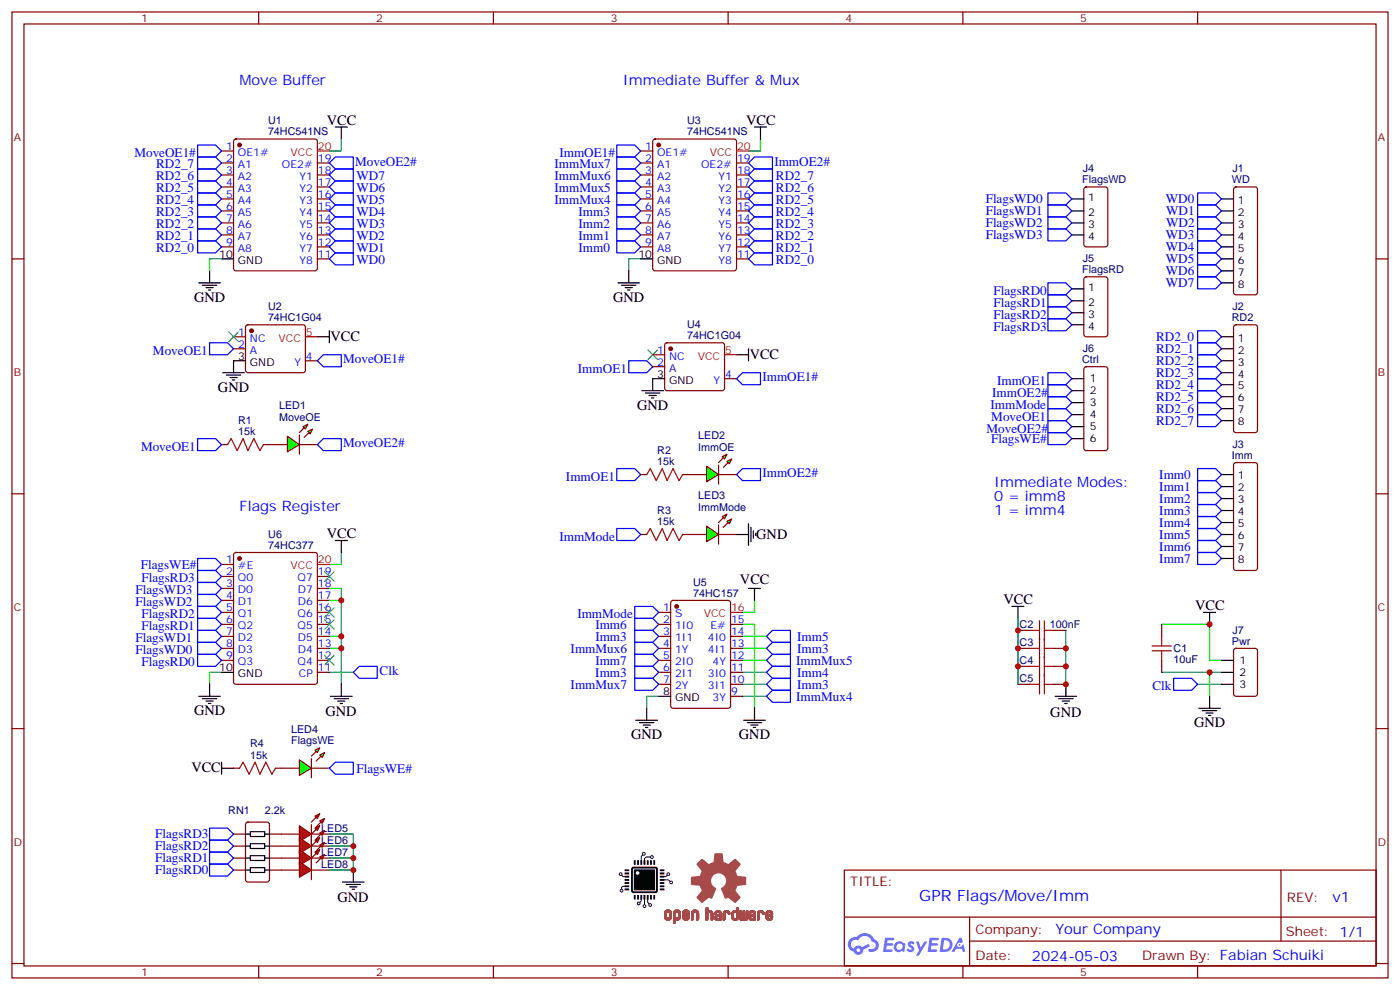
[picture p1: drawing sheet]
# EasyEDA schematic gpr-flags-move-imm-schematic-v1.json
TITLE: GPR Flags/Move/Imm; REV: v1; Date: 2024-05-03; Sheet: 1/1; Drawn By: Fabian Schuiki; Company: Your Company

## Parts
C1  10uF  [C0603]
C2  100nF  [C0603]
C3  100nF  [C0603]
C4  100nF  [C0603]
C5  100nF  [C0603]
J1  WD  [HDR-M-2.54_1X8]
J2  RD2  [HDR-M-2.54_1X8]
J3  Imm  [HDR-M-2.54_1X8]
J4  FlagsWD  [HDR-M-2.54_1X4]
J5  FlagsRD  [HDR-M-2.54_1X4]
J6  Ctrl  [HDR-M-2.54_1X6]
J7  Pwr  [HDR-M-2.54_1X3]
LED1  MoveOE  [LED0805_GREEN]
LED2  ImmOE  [LED0805_GREEN]
LED3  ImmMode  [LED0805_GREEN]
LED4  FlagsWE  [LED0805_GREEN]
LED5  LED-0805_R  [LED0805_RED]
LED6  LED-0805_R  [LED0805_RED]
LED7  LED-0805_R  [LED0805_RED]
LED8  LED-0805_R  [LED0805_RED]
LOGO1  OSHW-LOGOL  [OSHW-LOGO-L]
LOGO2  ChannelLogo  [CHANNEL_LOGO]
R1  15k  [R0603]
R2  15k  [R0603]
R3  15k  [R0603]
R4  15k  [R0603]
RN1  2.2k  [RES-ARRAY-SMD_0603-8P-L3.2-W1.6-BL]
U1  74HC541NS  [SO-20_L12.6-W5.3-P1.27-LS7.8-BL]
U2  74HC1G04  [SC-74A-5_L2.9-W1.6-P0.95-LS2.8-BL]
U3  74HC541NS  [SO-20_L12.6-W5.3-P1.27-LS7.8-BL]
U4  74HC1G04  [SC-74A-5_L2.9-W1.6-P0.95-LS2.8-BL]
U5  74HC157  [SO-16_L9.9-W3.9-P1.27-LS6.0-BL]
U6  74HC377  [SO-20_L12.8-W7.5-P1.27-LS10.3-BL]

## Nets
GND: C1.2 C2.2 C3.2 C4.2 C5.2 J7.2 LED3.2 LED5.2 LED6.2 LED7.2 LED8.2 U1.10(GND) U2.3(GND) U3.10(GND) U4.3(GND) U5.8(GND) U5.15(E#) U6.10(GND) U6.13(D4) U6.14(D5) U6.17(D6) U6.18(D7)
VCC: C1.1 C2.1 C3.1 C4.1 C5.1 J7.1 R4.1 U1.20(VCC) U2.5(VCC) U3.20(VCC) U4.5(VCC) U5.16(VCC) U6.20(VCC)
Clk: J7.3 U6.11(CP)
FlagsRD0: J5.1 RN1.4 U6.9(Q3)
FlagsRD1: J5.2 RN1.3 U6.6(Q2)
FlagsRD2: J5.3 RN1.2 U6.5(Q1)
FlagsRD3: J5.4 RN1.1 U6.2(Q0)
FlagsWD0: J4.1 U6.8(D3)
FlagsWD1: J4.2 U6.7(D2)
FlagsWD2: J4.3 U6.4(D1)
FlagsWD3: J4.4 U6.3(D0)
FlagsWE#: J6.6 LED4.2 U6.1(#E)
Imm0: J3.1 U3.9(A8)
Imm1: J3.2 U3.8(A7)
Imm2: J3.3 U3.7(A6)
Imm3: J3.4 U3.6(A5) U5.3(1I1) U5.6(2I1) U5.10(3I1) U5.13(4I1)
Imm4: J3.5 U5.11(3I0)
Imm5: J3.6 U5.14(4I0)
Imm6: J3.7 U5.2(1I0)
Imm7: J3.8 U5.5(2I0)
ImmMode: J6.3 R3.1 U5.1(S)
ImmMux4: U3.5(A4) U5.9(3Y)
ImmMux5: U3.4(A3) U5.12(4Y)
ImmMux6: U3.3(A2) U5.4(1Y)
ImmMux7: U3.2(A1) U5.7(2Y)
ImmOE1: J6.1 R2.1 U4.2(A)
ImmOE1#: U3.1(OE1#) U4.4(Y)
ImmOE2#: J6.2 LED2.2 U3.19(OE2#)
MoveOE1: J6.4 R1.1 U2.2(A)
MoveOE1#: U1.1(OE1#) U2.4(Y)
MoveOE2#: J6.5 LED1.2 U1.19(OE2#)
RD2_0: J2.1 U1.9(A8) U3.11(Y8)
RD2_1: J2.2 U1.8(A7) U3.12(Y7)
RD2_2: J2.3 U1.7(A6) U3.13(Y6)
RD2_3: J2.4 U1.6(A5) U3.14(Y5)
RD2_4: J2.5 U1.5(A4) U3.15(Y4)
RD2_5: J2.6 U1.4(A3) U3.16(Y3)
RD2_6: J2.7 U1.3(A2) U3.17(Y2)
RD2_7: J2.8 U1.2(A1) U3.18(Y1)
WD0: J1.1 U1.11(Y8)
WD1: J1.2 U1.12(Y7)
WD2: J1.3 U1.13(Y6)
WD3: J1.4 U1.14(Y5)
WD4: J1.5 U1.15(Y4)
WD5: J1.6 U1.16(Y3)
WD6: J1.7 U1.17(Y2)
WD7: J1.8 U1.18(Y1)
LED2_1: LED2.1 R2.2
LED4_1: LED4.1 R4.2
LED5_1: LED5.1 RN1.8
LED6_1: LED6.1 RN1.7
LED7_1: LED7.1 RN1.6
LED8_1: LED8.1 RN1.5
R1_2: LED1.1 R1.2
R3_2: LED3.1 R3.2

Not connected (* = marked no-connect by the designer): U2 1(NC)*; U4 1(NC)*; U6 12(Q4)* 15(Q5)* 16(Q6)* 19(Q7)*

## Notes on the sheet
- Move Buffer
- Immediate Buffer & Mux
- Immediate Modes:
  0 = imm8
  1 = imm4
- Flags Register

# EasyEDA board gpr-flags-move-imm-pcb-v1.json

Outline 96.52 x 25.4 mm; copper layers: TopLayer, BottomLayer. Coordinates in mm from the lower left corner of the outline.
Outline path: 0,25.4 96.52,25.4 96.52,0 0,0 0,25.4

## Design rules (mm)
Default: track 0.152, clearance 0.152, via 0.61, via hole 0.305

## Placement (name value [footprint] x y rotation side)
C1  10uF  [C0603]  36.19 22.22 270 top
C2  100nF  [C0603]  8.89 17.78 270 top
C3  100nF  [C0603]  38.1 22.22 270 top
C4  100nF  [C0603]  67.31 10.48 270 top
C5  100nF  [C0603]  78.74 22.86 180 top
J1  WD  [HDR-M-2.54_1X8]  15.24 22.86 180 top
J2  RD2  [HDR-M-2.54_1X8]  63.5 22.86 180 top
J3  Imm  [HDR-M-2.54_1X8]  83.82 2.54 180 top
J4  FlagsWD  [HDR-M-2.54_1X4]  36.83 2.54 180 top
J5  FlagsRD  [HDR-M-2.54_1X4]  46.99 2.54 180 top
J6  Ctrl  [HDR-M-2.54_1X6]  8.89 2.54 0 top
J7  Pwr  [HDR-M-2.54_1X3]  30.48 22.86 180 top
LED1  MoveOE  [LED0805_GREEN]  5.08 16.51 0 top
LED2  ImmOE  [LED0805_GREEN]  91.44 11.75 0 top
LED3  ImmMode  [LED0805_GREEN]  91.44 7.62 0 top
LED4  FlagsWE  [LED0805_GREEN]  35.56 14.61 0 top
LED5  LED-0805_R  [LED0805_RED]  55.88 8.79 90 top
LED6  LED-0805_R  [LED0805_RED]  58.42 8.79 90 top
LED7  LED-0805_R  [LED0805_RED]  60.96 8.79 90 top
LED8  LED-0805_R  [LED0805_RED]  63.5 8.79 90 top
LOGO1  OSHW-LOGOL  [OSHW-LOGO-L]  84.77 9.21 180 bottom
LOGO2  ChannelLogo  [CHANNEL_LOGO]  31.75 13.02 180 bottom
R1  15k  [R0603]  5.08 14.61 180 top
R2  15k  [R0603]  91.44 9.84 0 top
R3  15k  [R0603]  91.44 5.72 0 top
R4  15k  [R0603]  35.56 12.7 180 top
RN1  2.2k  [RES-ARRAY-SMD_0603-8P-L3.2-W1.6-BL]  62.55 4.13 0 top
U1  74HC541NS  [SO-20_L12.6-W5.3-P1.27-LS7.8-BL]  17.78 15.24 0 top
U2  74HC1G04  [SC-74A-5_L2.9-W1.6-P0.95-LS2.8-BL]  5.08 10.8 270 top
U3  74HC541NS  [SO-20_L12.6-W5.3-P1.27-LS7.8-BL]  87.63 19.05 0 top
U4  74HC1G04  [SC-74A-5_L2.9-W1.6-P0.95-LS2.8-BL]  77.47 16.19 270 top
U5  74HC157  [SO-16_L9.9-W3.9-P1.27-LS6.0-BL]  73.66 8.89 0 top
U6  74HC377  [SO-20_L12.8-W7.5-P1.27-LS10.3-BL]  46.35 17.78 0 top

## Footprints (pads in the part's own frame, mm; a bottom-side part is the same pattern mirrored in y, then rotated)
C0603
  rect 0.8x0.9 smd: 1(-0.7,0) 2(0.7,0)
HDR-M-2.54_1X3
  rect 1.575x1.575 hole 0.889: 1(-2.54,0)
  oval 1.575x1.575 hole 0.889: 2(0,0) 3(2.54,0)
HDR-M-2.54_1X4
  rect 1.575x1.575 hole 0.889: 1(-3.81,0)
  oval 1.575x1.575 hole 0.889: 2(-1.27,0) 3(1.27,0) 4(3.81,0)
HDR-M-2.54_1X6
  rect 1.575x1.575 hole 0.889: 1(-6.35,0)
  oval 1.575x1.575 hole 0.889: 2(-3.81,0) 3(-1.27,0) 4(1.27,0) 5(3.81,0) 6(6.35,0)
HDR-M-2.54_1X8
  rect 1.575x1.575 hole 0.889: 1(-10.16,0)
  oval 1.575x1.575 hole 0.889: 2(-7.62,0) 3(-5.08,0) 4(-2.54,0) 5(0,0) 6(2.54,0) 7(5.08,0) 8(7.62,0)
LED0805_GREEN
  rect 1.3x1.399 smd: 1(-1.05,0) 2(1.05,0)
LED0805_RED
  rect 1x1.399 smd: 1(-1.05,0) 2(1.05,0)
R0603
  rect 0.806x0.864 smd: 1(-0.753,0) 2(0.753,0)
RES-ARRAY-SMD_0603-8P-L3.2-W1.6-BL
  rect 0.65x0.8 smd: 1(-1.2,-0.9) 4(1.2,-0.9) 5(1.2,0.9) 8(-1.2,0.9)
  rect 0.5x0.8 smd: 2(-0.4,-0.9) 3(0.4,-0.9) 6(0.4,0.9) 7(-0.4,0.9)
SC-74A-5_L2.9-W1.6-P0.95-LS2.8-BL
  rect 0.455x1.04 smd: 1(-0.95,-1.095) 2(0,-1.095) 3(0.95,-1.095) 4(0.95,1.095) 5(-0.95,1.095)
SO-16_L9.9-W3.9-P1.27-LS6.0-BL
  oval 0.6x1.6 smd: 1(-4.445,-2.794) 2(-3.175,-2.794) 3(-1.905,-2.794) 4(-0.635,-2.794) 5(0.635,-2.794) 6(1.905,-2.794) 7(3.175,-2.794) 8(4.445,-2.794) 9(4.445,2.794) 10(3.175,2.794) 11(1.905,2.794) 12(0.635,2.794) 13(-0.635,2.794) 14(-1.905,2.794) 15(-3.175,2.794) 16(-4.445,2.794)
SO-20_L12.6-W5.3-P1.27-LS7.8-BL
  oval 0.568x2 smd: 1(-5.715,-3.5) 2(-4.445,-3.5) 3(-3.175,-3.5) 4(-1.905,-3.5) 5(-0.635,-3.5) 6(0.635,-3.5) 7(1.905,-3.5) 8(3.175,-3.5) 9(4.445,-3.5) 10(5.715,-3.5) 11(5.715,3.5) 12(4.445,3.5) 13(3.175,3.5) 14(1.905,3.5) 15(0.635,3.5) 16(-0.635,3.5) 17(-1.905,3.5) 18(-3.175,3.5) 19(-4.445,3.5) 20(-5.715,3.5)
SO-20_L12.8-W7.5-P1.27-LS10.3-BL
  rect 0.66x2.032 smd: 1(-5.715,-5.029) 2(-4.445,-5.029) 3(-3.175,-5.029) 4(-1.905,-5.029) 5(-0.635,-5.029) 6(0.635,-5.029) 7(1.905,-5.029) 8(3.175,-5.029) 9(4.445,-5.029) 10(5.715,-5.029) 11(5.715,5.029) 12(4.445,5.029) 13(3.175,5.029) 14(1.905,5.029) 15(0.635,5.029) 16(-0.635,5.029) 17(-1.905,5.029) 18(-3.175,5.029) 19(-4.445,5.029) 20(-5.715,5.029)

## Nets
GND: C1.2 C2.2 C3.2 C4.2 C5.2 J7.2 LED3.2 LED5.2 LED6.2 LED7.2 LED8.2 U1.10 U2.3 U3.10 U4.3 U5.8 U5.15 U6.10 U6.13 U6.14 U6.17 U6.18
VCC: C1.1 C2.1 C3.1 C4.1 C5.1 J7.1 R4.1 U1.20 U2.5 U3.20 U4.5 U5.16 U6.20
CLK: J7.3 U6.11
FLAGSRD0: J5.1 RN1.4 U6.9
FLAGSRD1: J5.2 RN1.3 U6.6
FLAGSRD2: J5.3 RN1.2 U6.5
FLAGSRD3: J5.4 RN1.1 U6.2
FLAGSWD0: J4.1 U6.8
FLAGSWD1: J4.2 U6.7
FLAGSWD2: J4.3 U6.4
FLAGSWD3: J4.4 U6.3
FLAGSWE#: J6.6 LED4.2 U6.1
IMM0: J3.1 U3.9
IMM1: J3.2 U3.8
IMM2: J3.3 U3.7
IMM3: J3.4 U3.6 U5.3 U5.6 U5.10 U5.13
IMM4: J3.5 U5.11
IMM5: J3.6 U5.14
IMM6: J3.7 U5.2
IMM7: J3.8 U5.5
IMMMODE: J6.3 R3.1 U5.1
IMMMUX4: U3.5 U5.9
IMMMUX5: U3.4 U5.12
IMMMUX6: U3.3 U5.4
IMMMUX7: U3.2 U5.7
IMMOE1: J6.1 R2.1 U4.2
IMMOE1#: U3.1 U4.4
IMMOE2#: J6.2 LED2.2 U3.19
LED2_1: LED2.1 R2.2
LED4_1: LED4.1 R4.2
LED5_1: LED5.1 RN1.8
LED6_1: LED6.1 RN1.7
LED7_1: LED7.1 RN1.6
LED8_1: LED8.1 RN1.5
MOVEOE1: J6.4 R1.1 U2.2
MOVEOE1#: U1.1 U2.4
MOVEOE2#: J6.5 LED1.2 U1.19
R1_2: LED1.1 R1.2
R3_2: LED3.1 R3.2
RD2_0: J2.1 U1.9 U3.11
RD2_1: J2.2 U1.8 U3.12
RD2_2: J2.3 U1.7 U3.13
RD2_3: J2.4 U1.6 U3.14
RD2_4: J2.5 U1.5 U3.15
RD2_5: J2.6 U1.4 U3.16
RD2_6: J2.7 U1.3 U3.17
RD2_7: J2.8 U1.2 U3.18
WD0: J1.1 U1.11
WD1: J1.2 U1.12
WD2: J1.3 U1.13
WD3: J1.4 U1.14
WD4: J1.5 U1.15
WD5: J1.6 U1.16
WD6: J1.7 U1.17
WD7: J1.8 U1.18

Pads without a net: U2 1; U4 1; U6 12 15 16 19

## Via types
v1: diameter 0.61, hole 0.305, TopLayer to BottomLayer, 105 vias

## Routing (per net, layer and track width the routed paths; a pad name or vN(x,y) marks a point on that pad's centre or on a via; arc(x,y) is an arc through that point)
GND: length 36
  TopLayer w0.152: U5.8 v1(78.1,4.76) ; U2.3 2.54,9.84 v1(2.54,9.84) ; LED3.2 92.49,7.2 v1(93.34,6.35) ; U6.17 U6.18 v1(43.18,20.95) ; v1(34.93,21.53) C1.2 C3.2 v1(39.37,21.53) ; C4.2 v1(68.58,9.78) ; U6.10 v1(52.07,11.11) ; U6.14 U6.13 v1(49.53,20.95) ; LED8.2 LED7.2 LED6.2 LED5.2 v1(54.29,9.84) ; U3.10 v1(93.34,17.46) ; C2.2 v1(10.48,17.08) ; U4.3 v1(75.25,15.24) ; U5.15 v1(70.49,13.02) ; C5.2 v1(78.04,21.59) ; U1.10 v1(23.5,10.16)
VCC: length 129.3
  TopLayer w0.152: C4.1 67.82,11.68 U5.16 ; U6.20 40.52,22.92 C3.1 C1.1 36.13,22.86 J7.1 ; C2.1 11.81,18.48 U1.20 ; U3.20 81.6,22.86 C5.1 79.44,21.34 v1(79.06,20.95) ; v1(79.69,17.14) 78.57,17.14 U4.5
  BottomLayer w0.152: v1(79.69,17.14) 79.06,17.78 v1(79.06,20.95)
  BottomLayer w0.305: v1(46.35,10.8) v1(46.35,14.61) ; v1(53.66,20.64) v1(53.66,15.24) ; v1(12.06,17.14) 12.7,16.51 v1(13.65,16.51) ; v1(15.88,7.62) v1(18.1,5.4) ; v1(50.16,14.61) v1(50.16,10.8) ; v1(89.22,10.8) v1(95.57,10.8) ; v1(73.66,16.83) 75.25,18.42 v1(75.25,21.27) ; v1(10.8,13.97) v1(10.8,12.7) ; v1(32.7,13.65) 30.8,15.56 v1(30.8,16.51) v1(30.8,21.27) ; v1(24.45,13.02) v1(24.45,17.14) ; v1(87.63,6.35) v1(87.63,4.13) ; v1(40.64,20.95) v1(40.64,15.24) ; v1(50.16,6.03) v1(51.44,6.03) ; v1(80.96,21.91) 81.91,20.95 v1(81.91,17.46) ; v1(60.32,4.13) v1(64.77,4.13) ; v1(26.03,11.75) v1(28.26,9.53) ; v1(77.47,17.14) v1(77.47,15.24) 79.06,13.65 79.06,12.38 ; v1(85.09,6.35) v1(85.09,3.81) ; v1(87.63,17.14) v1(87.63,13.65) ; v1(72.71,15.88) 73.03,15.88 v1(74.29,14.61) 74.29,9.53 ; v1(82.55,6.35) v1(82.55,3.49) ; v1(64.45,13.33) v1(66.36,13.33) ; v1(22.54,9.21) v1(22.54,6.98) ; v1(48.26,20.95) v1(48.26,15.24) ; v1(42.54,14.61) v1(42.54,10.8) ; v1(64.45,14.29) v1(66.36,16.19) ; v1(68.26,7.3) 68.26,7.62 v1(69.22,8.57) ; v1(4.13,8.57) v1(6.03,8.57)
  vias: v1(79.06,12.06)
CLK: length 28.8
  TopLayer w0.152: U6.11 52.07,20.64 51.75,20.32 28.26,20.32 27.94,20.64 J7.3
FLAGSRD0: length 24.9
  TopLayer w0.152: RN1.4 63.75,2.47 62.55,1.27 56.2,1.27 54.93,2.54 J5.1 U6.9
FLAGSRD1: length 29.4
  TopLayer w0.152: RN1.3 62.95,2.31 62.23,1.59 56.51,1.59 54.29,3.81 v1(53.02,3.81) ; J5.2 48.26,3.81 46.99,5.08 U6.6
  BottomLayer w0.152: J5.2 48.26,3.81 48.9,4.44 52.39,4.44 v1(53.02,3.81)
FLAGSRD2: length 30.5
  TopLayer w0.152: v1(53.02,4.76) 53.66,4.13 54.61,4.13 56.83,1.91 61.59,1.91 62.15,2.46 62.15,3.23 ; J5.3 U6.5
  BottomLayer w0.152: v1(53.02,4.76) 46.67,4.76 45.72,3.81 J5.3
FLAGSRD3: length 33.2
  TopLayer w0.152: U6.2 41.91,5.08 43.18,3.81 J5.4 ; v1(53.02,5.72) 54.29,4.44 54.93,4.44 57.15,2.22 60.96,2.22 61.35,2.61 RN1.1
  BottomLayer w0.152: v1(53.02,5.72) 52.39,5.08 44.45,5.08 43.18,3.81 J5.4
FLAGSWD0: length 17.4
  TopLayer w0.152: v1(49.53,6.67) U6.8
  BottomLayer w0.152: J4.1 40.64,3.81 42.23,5.4 48.26,5.4 v1(49.53,6.67)
FLAGSWD1: length 18.7
  TopLayer w0.152: v1(48.26,6.67) U6.7
  BottomLayer w0.152: v1(48.26,6.67) 47.31,5.72 40,5.72 38.1,3.81 J4.2
FLAGSWD2: length 17.4
  TopLayer w0.152: v1(44.45,6.67) U6.4
  BottomLayer w0.152: J4.3 35.56,3.81 37.78,6.03 43.81,6.03 v1(44.45,6.67)
FLAGSWD3: length 18.7
  TopLayer w0.152: v1(43.18,6.67) U6.3
  BottomLayer w0.152: J4.4 33.02,3.81 35.56,6.35 42.86,6.35 v1(43.18,6.67)
FLAGSWE#: length 34.2
  TopLayer w0.152: 36.61,14.61 40,14.61 40.64,13.97 U6.1 ; LED4.2 36.61,15.46 36.19,15.88 33.34,15.88 25.08,7.62 19.05,7.62 15.24,3.81 J6.6
IMM0: length 15.7
  TopLayer w0.152: U3.9 92.07,14.29 92.39,13.97 94.3,13.97 94.93,13.33 94.93,4.76 93.98,3.81 J3.1
IMM1: length 18.5
  TopLayer w0.152: U3.8 90.81,14.29 91.44,13.65 93.98,13.65 94.62,13.02 94.62,5.08 93.66,4.13 91.76,4.13 91.44,3.81 J3.2
IMM2: length 21.3
  TopLayer w0.152: U3.7 89.53,14.29 90.49,13.33 93.66,13.33 94.3,12.7 94.3,5.4 93.34,4.44 89.53,4.44 88.9,3.81 J3.3
IMM3: length 71.4
  TopLayer w0.152: 71.75,5.08 U5.3 71.75,5.08 ; 71.75,5.08 72.71,4.13 74.61,4.13 75.56,5.08 U5.6 ; 71.75,5.08 71.44,4.76 70.17,4.76 69.85,5.08 69.85,8.89 71.12,10.16 71.12,12.7 71.44,13.02 72.71,13.02 73.03,12.7 U5.13 73.03,10.48 73.34,10.16 74.61,10.16 74.93,10.48 74.93,12.7 75.25,13.02 76.52,13.02 76.84,12.7 U5.10 76.84,9.21 77.15,8.89 80.01,8.89 80.65,8.25 80.65,5.4 81.6,4.44 86.04,4.44 86.36,4.13 J3.4 86.36,3.81 87.31,4.76 93.03,4.76 93.98,5.72 93.98,12.38 93.34,13.02 89.53,13.02 88.26,14.29 U3.6
IMM4: length 15.9
  TopLayer w0.152: J3.5 83.82,3.49 83.19,4.13 81.28,4.13 80.33,5.08 80.33,7.94 79.69,8.57 75.88,8.57 75.56,8.89 U5.11
IMM5: length 17.4
  TopLayer w0.152: J3.6 81.28,3.49 80.01,4.76 80.01,7.62 79.38,8.25 72.07,8.25 71.75,8.57 U5.14
IMM6: length 16.1
  TopLayer w0.152: U5.2 70.49,7.3 71.12,7.94 79.06,7.94 79.69,7.3 79.69,4.44 78.74,3.49 J3.7
IMM7: length 13.6
  TopLayer w0.152: J3.8 76.2,3.49 76.84,4.13 78.74,4.13 79.38,4.76 79.38,6.98 78.74,7.62 74.61,7.62 74.29,7.3 U5.5
IMMMODE: length 100.9
  TopLayer w0.152: J6.3 7.62,3.81 8.25,4.44 15.24,4.44 18.73,7.94 24.77,7.94 33.02,16.19 64.13,16.19 65.41,14.92 65.41,8.89 66.04,8.25 68.58,8.25 69.22,7.62 U5.1 69.22,4.76 69.53,4.44 71.75,4.44 72.39,3.81 74.29,3.81 v1(74.61,3.49) ; v1(81.6,5.4) 81.91,5.72 R3.1
  BottomLayer w0.152: v1(81.6,5.4) 80.33,4.13 75.25,4.13 v1(74.61,3.49)
IMMMUX4: length 11.8
  TopLayer w0.152: U3.5 87,14.29 85.72,13.02 78.42,13.02 78.1,12.7 U5.9
IMMMUX5: length 14.4
  TopLayer w0.152: U3.4 85.72,14.29 84.77,13.33 74.93,13.33 74.29,12.7 U5.12
IMMMUX6: length 23.2
  TopLayer w0.152: U5.4 v1(73.03,4.76) ; v1(73.03,13.65) 83.82,13.65 84.46,14.29 84.46,15.55
  BottomLayer w0.152: v1(73.03,4.76) v1(73.03,13.65)
IMMMUX7: length 18.7
  TopLayer w0.152: U5.7 v1(76.84,4.76) ; v1(76.84,14.29) 77.15,13.97 82.87,13.97 83.19,14.29 U3.2
  BottomLayer w0.152: v1(76.84,4.76) v1(76.84,14.29)
IMMOE1: length 102.7
  TopLayer w0.152: J6.1 2.54,1.59 2.86,1.27 6.03,1.27 6.35,1.59 6.35,3.81 7.3,4.76 14.92,4.76 18.42,8.25 24.45,8.25 32.7,16.51 64.45,16.51 66.04,14.92 73.34,14.92 74.61,16.19 U4.2 v1(79.69,16.19) ; R2.1 83.5,9.84 80.96,12.38 v1(80.01,12.38)
  BottomLayer w0.152: v1(80.01,12.38) 80.01,15.88 v1(79.69,16.19)
IMMOE1#: length 5
  TopLayer w0.152: U4.4 79.69,15.24 80.65,14.29 81.91,14.29 U3.1
  vias: v1(78.74,15.56)
IMMOE2#: length 115.2
  TopLayer w0.152: v1(80.65,17.46) 80.33,17.78 75.56,17.78 73.03,15.24 66.36,15.24 64.77,16.83 32.38,16.83 24.13,8.57 18.1,8.57 14.61,5.08 6.35,5.08 5.08,3.81 J6.2 ; v1(80.01,11.43) 81.28,11.43 83.19,9.53 88.9,9.53 89.53,8.89 93.03,8.89 93.34,9.21 93.34,10.8 92.49,11.65 92.49,11.75 ; U3.19 83.19,21.27 82.87,20.95 v1(80.65,20.95)
  BottomLayer w0.152: v1(80.65,20.95) 80.65,12.06 v1(80.01,11.43)
LED2_1: length 2.7
  TopLayer w0.152: LED2.1 90.39,11.65 R2.2
LED4_1: length 2
  TopLayer w0.152: R4.2 34.81,14.31 LED4.1
LED5_1: length 7.6
  TopLayer w0.152: RN1.8 61.35,5.64 60.96,6.03 56.51,6.03 55.88,6.67 LED5.1
LED6_1: length 5.9
  TopLayer w0.152: LED6.1 58.42,6.67 58.74,6.35 61.59,6.35 62.15,5.8 62.15,5.03
LED7_1: length 4.1
  TopLayer w0.152: LED7.1 60.96,6.98 61.28,6.67 62.23,6.67 62.95,5.95 62.95,5.03
LED8_1: length 2.9
  TopLayer w0.152: RN1.5 63.75,6.42 63.5,6.67 LED8.1 63.43,7.67
MOVEOE1: length 17.9
  TopLayer w0.152: R1.1 5.83,13.45 5.08,12.7 5.08,11.11 4.76,10.8 ; 4.76,10.8 U2.2 ; 4.76,10.8 5.08,10.48 5.08,6.98 6.03,6.03 v1(10.16,6.03)
  BottomLayer w0.152: J6.4 v1(10.16,6.03)
MOVEOE1#: length 8.7
  TopLayer w0.152: U1.1 12.06,13.02 11.75,13.33 10.48,13.33 6.99,9.84 6.17,9.84
MOVEOE2#: length 23.1
  TopLayer w0.152: v1(12.7,6.03) 12.7,15.56 12.06,16.19 ; LED1.2 6.98,16.51 7.3,16.19 12.06,16.19 ; U1.19 13.33,17.46 12.06,16.19
  BottomLayer w0.152: J6.5 v1(12.7,6.03)
R1_2: length 2
  TopLayer w0.152: LED1.1 4.33,16.21 R1.2
R3_2: length 2.7
  TopLayer w0.152: LED3.1 90.39,7.52 R3.2
RD2_0: length 82.2
  TopLayer w0.152: U3.11 93.34,21.27 90.17,18.1 73.98,18.1 v1(73.66,17.78) 73.34,17.46 30.48,17.46 26.99,13.97 23.18,13.97 22.22,13.02 U1.9
  BottomLayer w0.152: J2.1 v1(73.66,17.78)
RD2_1: length 81.9
  TopLayer w0.152: U1.8 20.95,13.02 22.22,14.29 26.67,14.29 30.16,17.78 70.8,17.78 v1(71.12,18.1) 71.44,18.42 89.22,18.42 92.07,21.27 U3.12
  BottomLayer w0.152: J2.2 v1(71.12,18.1)
RD2_2: length 81.5
  TopLayer w0.152: U1.7 19.69,13.02 21.27,14.61 26.35,14.61 29.84,18.1 68.26,18.1 v1(68.58,18.42) 68.9,18.73 88.26,18.73 90.81,21.27 U3.13
  BottomLayer w0.152: J2.3 v1(68.58,18.42)
RD2_3: length 81.2
  TopLayer w0.152: U3.14 89.53,21.27 87.31,19.05 66.36,19.05 v1(66.04,18.73) 65.72,18.42 29.53,18.42 26.03,14.92 20.32,14.92 18.42,13.02 U1.6
  BottomLayer w0.152: J2.4 v1(66.04,18.73)
RD2_4: length 80.9
  TopLayer w0.152: U3.15 88.26,21.27 86.36,19.37 63.82,19.37 v1(63.5,19.05) 63.18,18.73 29.21,18.73 25.72,15.24 19.37,15.24 17.14,13.02 U1.5
  BottomLayer w0.152: J2.5 v1(63.5,19.05)
RD2_5: length 80.6
  TopLayer w0.152: U1.4 15.88,13.02 18.42,15.56 25.4,15.56 28.89,19.05 60.64,19.05 v1(60.96,19.37) 61.28,19.69 85.41,19.69 87,21.27 U3.16
  BottomLayer w0.152: J2.6 v1(60.96,19.37)
RD2_6: length 80.3
  TopLayer w0.152: U1.3 14.61,13.02 17.46,15.88 25.08,15.88 28.57,19.37 58.1,19.37 v1(58.42,19.69) 58.74,20 84.46,20 85.72,21.27 U3.17
  BottomLayer w0.152: J2.7 v1(58.42,19.69)
RD2_7: length 80
  TopLayer w0.152: U1.2 13.33,13.02 16.51,16.19 24.77,16.19 28.26,19.69 55.56,19.69 v1(55.88,20) 56.2,20.32 83.5,20.32 84.46,21.27 84.46,22.55
  BottomLayer w0.152: J2.8 v1(55.88,20)
WD0: length 4.9
  TopLayer w0.152: J1.1 25.4,22.22 23.5,20.32 U1.11
WD1: length 4.4
  TopLayer w0.152: U1.12 22.22,20.32 22.86,20.95 J1.2
WD2: length 4.4
  TopLayer w0.152: J1.3 20.32,20.95 20.95,20.32 U1.13
WD3: length 4.9
  TopLayer w0.152: J1.4 17.78,22.22 19.69,20.32 U1.14
WD4: length 5.8
  TopLayer w0.152: U1.15 18.42,20.32 17.14,21.59 16.51,21.59 J1.5
WD5: length 7.1
  TopLayer w0.152: J1.6 14.29,21.27 16.19,21.27 17.14,20.32 U1.16
WD6: length 8.3
  TopLayer w0.152: J1.7 12.06,20.95 15.24,20.95 15.88,20.32 U1.17
WD7: length 9.6
  TopLayer w0.152: U1.18 14.61,20.32 14.29,20.64 9.84,20.64 J1.8

## Copper pours and planes (outline as drawn; the poured copper is in the pictures)
GND on BottomLayer: 0,0 96.52,0 96.52,25.4 0,25.4
VCC on TopLayer: 0,0 96.52,0 96.52,25.4 0,25.4

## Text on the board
BottomSilkLayer: Fabian Schuiki
TopSilkLayer: 7 | 0 | OF | SF | ZF | CF | JLCJLCJLCJLC | imm8 | imm4 | ImmOE1 | ImmOE2# | ImmMode | MoveOE1 | MoveOE2# | FlagsWE# | Clk | GND | VDD | Flags | v1 | Flags/Move/Imm
